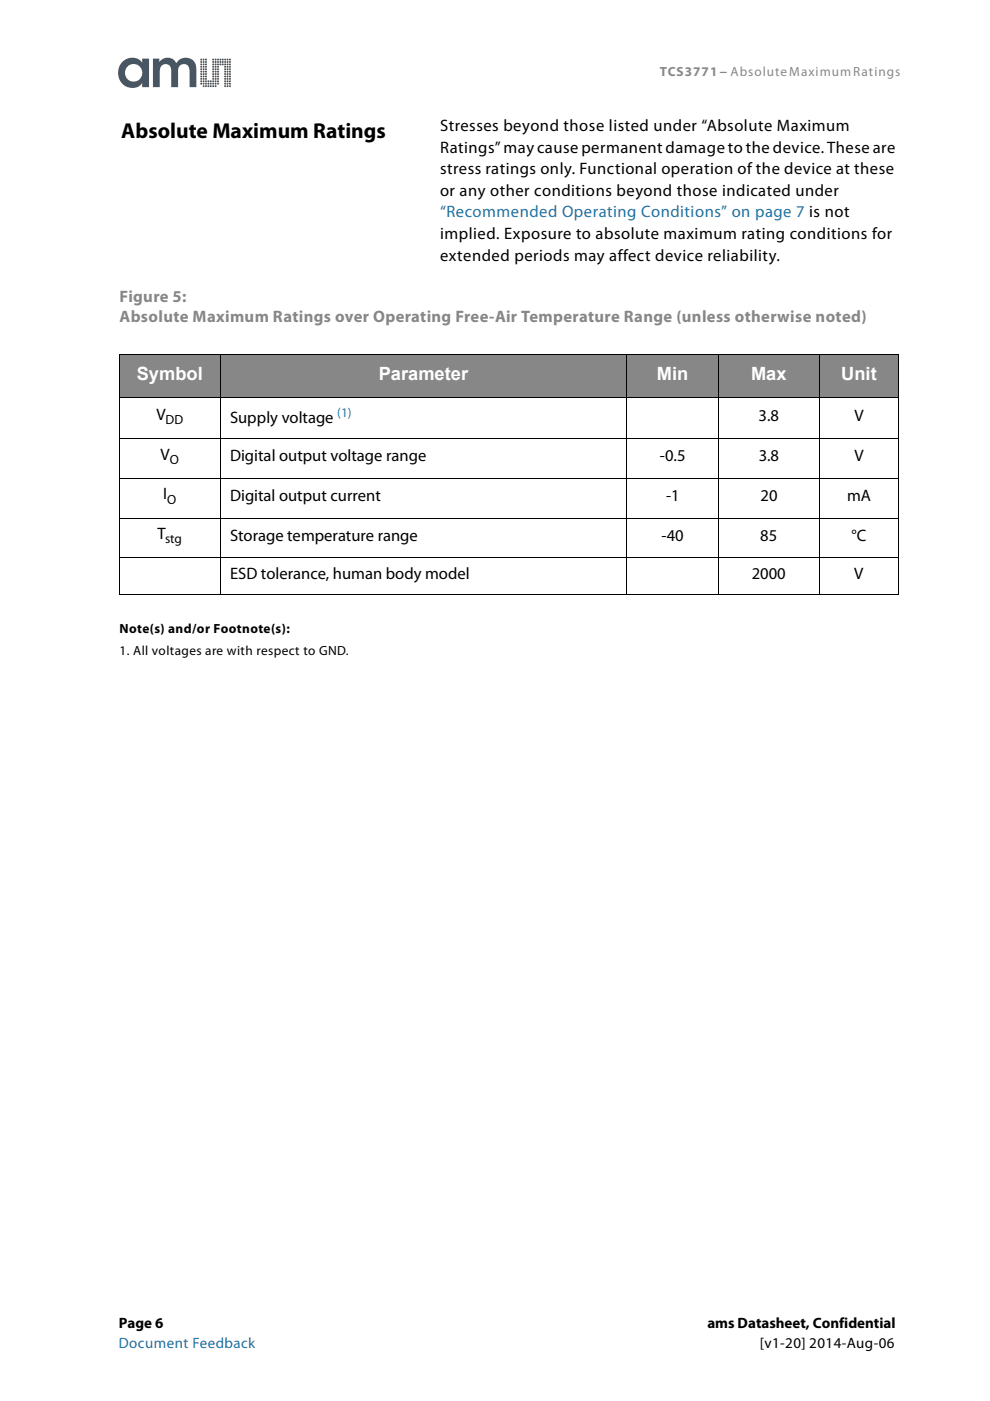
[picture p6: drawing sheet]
<svg xmlns="http://www.w3.org/2000/svg" width="210mm" height="297mm" viewBox="0 0 210 297" stroke-linecap="round" stroke-linejoin="round" font-family="sans-serif">
<g fill="#485562">
<path d="M48.6 18.1h.3v.3h-.3z"/>
<path d="M48.6 17.6h.3v.3h-.3z"/>
<path d="M48.6 17.1h.3v.3h-.3z"/>
<path d="M48.6 16.6h.3v.3h-.3z"/>
<path d="M48.6 16.1h.3v.3l-.3-.1z"/>
<path d="M48.6 15.5l.3 .1v.3l-.3-.1z"/>
<path d="M48.6 15h.3v.3h-.3z"/>
<path d="M48.6 14.5h.3v.3h-.3z"/>
<path d="M48.6 14h.3v.3h-.3z"/>
<path d="M48.6 13.5h.3v.3h-.3z"/>
<path d="M48.6 13h.3v.3h-.3z"/>
<path d="M48.6 12.5h.3v.3h-.3z"/>
<path d="M48.1 18.1h.3v.3h-.3z"/>
<path d="M48.1 17.6h.3v.3h-.3z"/>
<path d="M48.1 17.1h.3v.3h-.3z"/>
<path d="M48.1 16.6h.3v.3h-.3z"/>
<path d="M48.1 16.1h.3v.3h-.3z"/>
<path d="M48.1 15.5l.3 .1v.3l-.3-.1z"/>
<path d="M48.1 15h.3v.3h-.3z"/>
<path d="M48.1 14.5h.3v.3h-.3z"/>
<path d="M48.1 14h.3v.3h-.3z"/>
<path d="M48.1 13.5h.3v.3h-.3z"/>
<path d="M48.1 13h.3v.3h-.3z"/>
<path d="M48.1 12.5h.3v.3h-.3z"/>
<path d="M47.6 16.1h.3v.3h-.3z"/>
<path d="M47.6 15.5l.3 .1v.3l-.3-.1z"/>
<path d="M47.6 15h.3v.3h-.3z"/>
<path d="M47.6 14.5h.3v.3h-.3z"/>
<path d="M47.6 12.5h.3v.3h-.3z"/>
<path d="M47.6 13h.3v.3h-.3z"/>
<path d="M47.6 13.5h.3v.3h-.3z"/>
<path d="M47.6 14h.3v.3h-.3z"/>
<path d="M47.6 16.6h.3v.3h-.3z"/>
<path d="M47.6 17.1h.3v.3h-.3z"/>
<path d="M47.6 17.6h.3v.3h-.3z"/>
<path d="M47.6 18.1h.3v.3h-.3z"/>
<path d="M47.1 13.5h.3v.3h-.3z"/>
<path d="M47.1 13h.3v.3h-.3z"/>
<path d="M47.1 12.5h.3v.3h-.3z"/>
<path d="M46.6 13.5h.3v.3h-.3z"/>
<path d="M46.6 13h.3v.3h-.3z"/>
<path d="M46.6 12.5h.3v.3h-.3z"/>
<path d="M46.1 17.6h.3v.3h-.3z"/>
<path d="M46.1 17.1h.3v.3h-.3z"/>
<path d="M46.1 16.6h.3v.3h-.3z"/>
<path d="M46.1 16.1h.3v.3h-.3z"/>
<path d="M46.1 15.5l.3 .1v.3l-.3-.1z"/>
<path d="M46.1 15h.3v.3h-.3z"/>
<path d="M46.1 14.5h.3v.3h-.3z"/>
<path d="M46.1 14h.3v.3h-.3z"/>
<path d="M46.1 13.5h.3v.3h-.3z"/>
<path d="M46.1 13h.3v.3h-.3z"/>
<path d="M46.1 12.5h.3v.3h-.3z"/>
<path d="M45.6 16.1h.3v.3h-.3z"/>
<path d="M45.6 15.5l.3 .1v.3l-.4-.1z"/>
<path d="M45.6 15h.3v.3h-.4z"/>
<path d="M45.6 14.5h.2l.1 .3h-.3z"/>
<path d="M45.6 12.5h.3l-.1 .3h-.2z"/>
<path d="M45.6 13h.3v.3h-.3z"/>
<path d="M45.6 13.5h.3v.3h-.3z"/>
<path d="M45.6 14h.3l-.1 .3h-.2z"/>
<path d="M45.6 16.6h.3v.3h-.3z"/>
<path d="M45.6 17.1h.3v.3h-.3z"/>
<path d="M45.6 17.6h.3v.3h-.3z"/>
<path d="M45.6 18.1h.3v.3h-.3z"/>
<path d="M45.1 18.1h.3v.3h-.3z"/>
<path d="M45 17.6h.4l-.1 .3h-.2z"/>
<path d="M45.1 17.1h.3l-.1 .3h-.3z"/>
<path d="M45.1 16.6h.3l-.1 .3h-.3z"/>
<path d="M45 16.1h.4l-.1 .3-.3-.1z"/>
<path d="M45.1 15.5l.3 .1-.1 .3-.3-.1z"/>
<path d="M45.1 15h.3l-.1 .3h-.3z"/>
<path d="M45.1 14.5h.3v.3h-.4z"/>
<path d="M45.1 14h.3v.3h-.3z"/>
<path d="M45 13.5h.4v.3h-.4z"/>
<path d="M45.1 13h.3v.3h-.3z"/>
<path d="M45.1 12.5h.3v.3h-.3z"/>
<path d="M44.5 17.1h.3v.3h-.3z"/>
<path d="M44.6 17.6h.2v.3h-.3z"/>
<path d="M44.5 18.1h.3v.3h-.3z"/>
<path d="M44 17.1h.3v.3h-.3z"/>
<path d="M44.1 17.6h.2v.3h-.3z"/>
<path d="M44 18.1h.3v.3h-.3z"/>
<path d="M43.5 16.1h.3v.3h-.3z"/>
<path d="M43.5 15.5l.3 .1v.3l-.3-.1z"/>
<path d="M43.5 15h.3v.3h-.3z"/>
<path d="M43.5 14.5h.3v.3h-.3z"/>
<path d="M43.5 12.5h.3v.3h-.3z"/>
<path d="M43.5 13h.3v.3h-.3z"/>
<path d="M43.5 13.5h.3v.3h-.3z"/>
<path d="M43.5 14h.3v.3h-.3z"/>
<path d="M43.5 16.6h.3v.3h-.3z"/>
<path d="M43.5 17.1h.3v.3h-.3z"/>
<path d="M43.5 17.6h.3v.3h-.3z"/>
<path d="M43.5 18.1h.3v.3h-.3z"/>
<path d="M43.1 18.1h.2v.3h-.3z"/>
<path d="M43 17.6h.3v.3h-.3z"/>
<path d="M43 17.1h.3v.3h-.3z"/>
<path d="M43 16.6h.3v.3h-.3z"/>
<path d="M43 16.1h.3v.3l-.3-.1z"/>
<path d="M43 15.5l.3 .1v.3l-.3-.1z"/>
<path d="M43 15h.3v.3h-.3z"/>
<path d="M43 14.5h.3v.3h-.3z"/>
<path d="M43 14h.3v.3h-.2z"/>
<path d="M43 13.5h.3v.3h-.3z"/>
<path d="M43 13h.3v.3h-.3z"/>
<path d="M43 12.5h.3v.3h-.3z"/>
<path d="M42.5 17.6h.3v.3h-.3z"/>
<path d="M42.5 17.1h.3v.3h-.3z"/>
<path d="M42.5 16.6h.3v.3h-.3z"/>
<path d="M42.5 16.1h.3v.3h-.3z"/>
<path d="M42.5 15.5l.3 .1v.3l-.3-.1z"/>
<path d="M42.5 15h.3v.3h-.3z"/>
<path d="M42.5 14.5h.3v.3h-.3z"/>
<path d="M42.5 14h.3v.3h-.3z"/>
<path d="M42.5 13.5h.3v.3h-.3z"/>
<path d="M42.5 13h.3v.3h-.3z"/>
<path d="M25.9 13.1a3.2 3.2 0 0 0-.4 4.1 3.2 3.2 0 0 0 4 1.1l.6-.7v.9h1.5v-6.1h-1.5v.9a2.67 2.67 0 0 0-4.2-.2zM26.5 15.4a1.85 1.85 0 0 1 3.7 0 1.85 1.85 0 0 1-3.7 0zM32.4 12.4v6.1h1.5v-3.2a1.27 1.27 0 0 1 .7-1.6 1.27 1.27 0 0 1 1.6 .7l.1 4.1h1.5v-3.2a1.27 1.27 0 0 1 1.1-1.7 1.27 1.27 0 0 1 1.3 1.6v3.3h1.4v-2.9a2.81 2.81 0 0 0-1.6-3.3 2.29 2.29 0 0 0-2.6 1.1 2.06 2.06 0 0 0-3.6-.2v-.8z"/>
<circle cx="42.7" cy="12.6" r=".21"/>
</g>
<g fill="#878787">
<path d="M25.4 75.2h21.3v9.1h-21.3z"/>
<path d="M46.7 75.2h86.2v9.1h-86.2z"/>
<path d="M132.9 75.2h19.4v9.1h-19.4z"/>
<path d="M152.3 75.2h21.4v9.1h-21.4z"/>
<path d="M173.7 75.2h16.9v9.1h-16.9z"/>
</g>
<g fill="none" stroke="#000" stroke-width=".21">
<path d="M25.3 75.2h165.3M25.4 75.2v50.7M46.7 75.1v51M132.9 75.1v51M152.3 75.1v51M173.7 75.1v51M190.6 75.2v50.7M25.3 84.3h165.3M25.3 93h165.3M25.3 101.4h165.3M25.3 109.9h165.3M25.3 118.3h165.3"/>
<path d="M25.3 126h165.3"/>
</g>
<text font-size="4.6" x="25.7" y="29.2">Absolute Maximum Ratings</text>
<g font-size="3.9" fill="#fff">
<text x="29" y="80.6">Symbol</text>
<text x="80.3" y="80.6">Parameter</text>
<text x="139.3" y="80.6">Min</text>
<text x="159.2" y="80.6">Max</text>
<text x="178.4" y="80.6">Unit</text>
</g>
<g font-size="3.5">
<text x="93.3" y="27.8">Stresses beyond those listed under “Absolute Maximum</text>
<text x="93.3" y="32.3">Ratings” may cause permanent damage to the device. These are</text>
<text x="93.3" y="36.9">stress ratings only. Functional operation of the device at these</text>
<text x="93.3" y="41.5">or any other conditions beyond those indicated under</text>
<text x="93.3" y="50.7">implied. Exposure to absolute maximum rating conditions for</text>
<text x="93.3" y="55.3">extended periods may affect device reliability.</text>
<text x="33.1" y="88.9">V</text>
<text x="48.8" y="89.7">Supply voltage</text>
<text x="160.8" y="89.3">3.8</text>
<text x="181.1" y="89.3">V</text>
<text x="34" y="97.5">V</text>
<text x="48.8" y="97.8">Digital output voltage range</text>
<text x="139.9" y="97.8">-0.5</text>
<text x="160.9" y="97.8">3.8</text>
<text x="181.1" y="97.8">V</text>
<text x="34.6" y="105.9">I</text>
<text x="48.8" y="106.2">Digital output current</text>
<text x="141.2" y="106.2">-1</text>
<text x="161.2" y="106.2">20</text>
<text x="179.6" y="106.2">mA</text>
<text x="33.4" y="114.3">T</text>
<text x="48.8" y="114.6">Storage temperature range</text>
<text x="140.3" y="114.6">-40</text>
<text x="161.2" y="114.6">85</text>
<text x="180.5" y="114.6">°C</text>
<text x="48.8" y="122.7">ESD tolerance, human body model</text>
<text x="159.4" y="122.7">2000</text>
<text x="181.1" y="122.7">V</text>
</g>
<text font-size="3.5" fill="#1c74a9" x="93.3" y="46.1">“Recommended Operating Conditions” on page 7 is not</text>
<g font-size="3.5" fill="#878787">
<text x="25.4" y="64.1">Figure 5:</text>
<text x="25.4" y="68.3">Absolute Maximum Ratings over Operating Free-Air Temperature Range (unless otherwise noted)</text>
</g>
<g font-size="3.2">
<text x="25.2" y="281.5">Page 6</text>
<text x="150" y="281.5">ams Datasheet, Confidential</text>
<text x="161.1" y="285.8">[v1-20] 2014-Aug-06</text>
</g>
<text font-size="3.2" fill="#1c74a9" x="25.2" y="285.8">Document Feedback</text>
<text font-size="2.8" fill="#878787" x="139.9" y="16.1">TCS3771 − Absolute Maximum Ratings</text>
<g font-size="2.8">
<text x="35.1" y="89.8">DD</text>
<text x="36" y="98.4">O</text>
<text x="35.5" y="106.8">O</text>
<text x="35" y="115.2">stg</text>
<text x="25.4" y="134.2">Note(s) and/or Footnote(s):</text>
<text x="25.4" y="138.8">1. All voltages are with respect to GND.</text>
</g>
<text font-size="2.8" fill="#1c74a9" x="71.5" y="88.3">(1)</text>
</svg>
